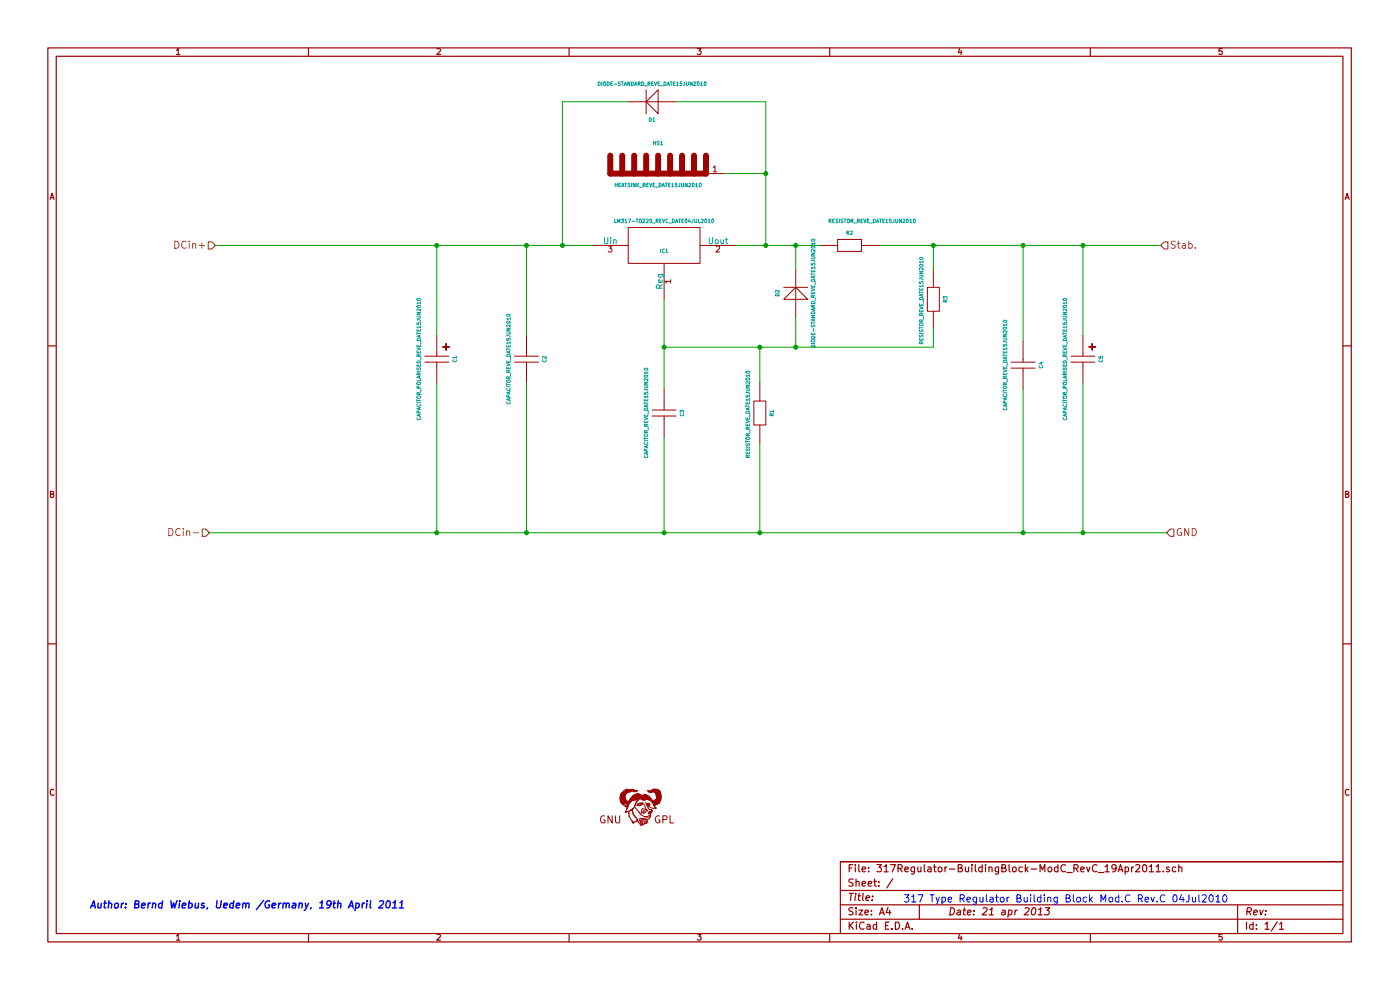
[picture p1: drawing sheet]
EESchema Schematic File Version 2  date So 21 Apr 2013 23:10:45 CEST
LIBS:317Regulator-BuildingBlock-ModC_RevC_19Apr2011-cache
LIBS:317Regulator-BuildingBlock-ModC_RevC_19Apr2011-cache
EELAYER 27 0
EELAYER END
$Descr A4 11693 8268
encoding utf-8
Sheet 1 1
Title ""
Date "21 apr 2013"
Rev ""
Comp ""
Comment1 ""
Comment2 ""
Comment3 ""
Comment4 ""
$EndDescr
$Comp
L SYMBOL_GNU-LOGO_REVE_DATE07MAR2011 Sym?
U 1 1
P 5350 6750
F 0 "Sym?" H 5376 6546 60  0001 C CNN
F 1 "SYMBOL_GNU-LOGO_REVE_DATE07MAR2011" H 5226 6984 60  0001 C CNN
F 2 "" H 5350 6750 60  0001 C CNN
F 3 "" H 5350 6750 60  0001 C CNN
	1    5350 6750
	1    0    0    -1  
$EndComp
$Comp
L CAPACITOR_POLARISED_REVE_DATE15JUN2010 C1
U 1 1
P 3650 3000
F 0 "C1" H 3650 3150 30  0000 C CNN
F 1 "CAPACITOR_POLARISED_REVE_DATE15JUN2010" H 3650 2850 30  0000 C CNN
F 2 "" H 3650 3000 60  0001 C CNN
F 3 "" H 3650 3000 60  0001 C CNN
	1    3650 3000
	0    1    1    0   
$EndComp
$Comp
L CAPACITOR_REVE_DATE15JUN2010 C3
U 1 1
P 5550 3450
F 0 "C3" H 5550 3600 30  0000 C CNN
F 1 "CAPACITOR_REVE_DATE15JUN2010" H 5550 3300 30  0000 C CNN
F 2 "" H 5550 3450 60  0001 C CNN
F 3 "" H 5550 3450 60  0001 C CNN
	1    5550 3450
	0    1    1    0   
$EndComp
$Comp
L CAPACITOR_REVE_DATE15JUN2010 C2
U 1 1
P 4400 3000
F 0 "C2" H 4400 3150 30  0000 C CNN
F 1 "CAPACITOR_REVE_DATE15JUN2010" H 4400 2850 30  0000 C CNN
F 2 "" H 4400 3000 60  0001 C CNN
F 3 "" H 4400 3000 60  0001 C CNN
	1    4400 3000
	0    1    1    0   
$EndComp
$Comp
L RESISTOR_REVE_DATE15JUN2010 R3
U 1 1
P 7800 2500
F 0 "R3" H 7800 2600 30  0000 C CNN
F 1 "RESISTOR_REVE_DATE15JUN2010 " H 7800 2400 30  0000 C CNN
F 2 "" H 7800 2500 60  0001 C CNN
F 3 "" H 7800 2500 60  0001 C CNN
	1    7800 2500
	0    1    1    0   
$EndComp
$Comp
L RESISTOR_REVE_DATE15JUN2010 R1
U 1 1
P 6350 3450
F 0 "R1" H 6350 3550 30  0000 C CNN
F 1 "RESISTOR_REVE_DATE15JUN2010 " H 6350 3350 30  0000 C CNN
F 2 "" H 6350 3450 60  0001 C CNN
F 3 "" H 6350 3450 60  0001 C CNN
	1    6350 3450
	0    1    1    0   
$EndComp
$Comp
L DIODE-STANDARD_REVE_DATE15JUN2010 D2
U 1 1
P 6650 2450
F 0 "D2" H 6650 2600 30  0000 C CNN
F 1 "DIODE-STANDARD_REVE_DATE15JUN2010" H 6650 2300 30  0000 C CNN
F 2 "" H 6650 2450 60  0001 C CNN
F 3 "" H 6650 2450 60  0001 C CNN
	1    6650 2450
	0    -1   -1   0   
$EndComp
$Comp
L LM317-TO220_REVC_DATE04JUL2010 IC1
U 1 1
P 5550 2050
F 0 "IC1" H 5550 2000 30  0000 C CNN
F 1 "LM317-TO220_REVC_DATE04JUL2010" H 5550 2250 30  0000 C CNN
F 2 "" H 5550 2050 60  0001 C CNN
F 3 "" H 5550 2050 60  0001 C CNN
	1    5550 2050
	1    0    0    -1  
$EndComp
$Comp
L HEATSINK_REVE_DATE15JUN2010 HS1
U 1 1
P 5500 1400
F 0 "HS1" H 5500 1600 30  0000 C CNN
F 1 "HEATSINK_REVE_DATE15JUN2010" H 5500 1250 30  0000 C CNN
F 2 "" H 5500 1400 60  0001 C CNN
F 3 "" H 5500 1400 60  0001 C CNN
	1    5500 1400
	-1   0    0    -1  
$EndComp
$Comp
L RESISTOR_REVE_DATE15JUN2010 R2
U 1 1
P 7100 2050
F 0 "R2" H 7100 2150 30  0000 C CNN
F 1 "RESISTOR_REVE_DATE15JUN2010 " H 7300 2250 30  0000 C CNN
F 2 "" H 7100 2050 60  0001 C CNN
F 3 "" H 7100 2050 60  0001 C CNN
	1    7100 2050
	1    0    0    -1  
$EndComp
$Comp
L DIODE-STANDARD_REVE_DATE15JUN2010 D1
U 1 1
P 5450 850
F 0 "D1" H 5450 1000 30  0000 C CNN
F 1 "DIODE-STANDARD_REVE_DATE15JUN2010" H 5450 700 30  0000 C CNN
F 2 "" H 5450 850 60  0001 C CNN
F 3 "" H 5450 850 60  0001 C CNN
	1    5450 850 
	-1   0    0    1   
$EndComp
$Comp
L CAPACITOR_REVE_DATE15JUN2010 C4
U 1 1
P 8550 3050
F 0 "C4" H 8550 3200 30  0000 C CNN
F 1 "CAPACITOR_REVE_DATE15JUN2010" H 8550 2900 30  0000 C CNN
F 2 "" H 8550 3050 60  0001 C CNN
F 3 "" H 8550 3050 60  0001 C CNN
	1    8550 3050
	0    1    1    0   
$EndComp
$Comp
L CAPACITOR_POLARISED_REVE_DATE15JUN2010 C5
U 1 1
P 9050 3000
F 0 "C5" H 9050 3150 30  0000 C CNN
F 1 "CAPACITOR_POLARISED_REVE_DATE15JUN2010" H 9050 2850 30  0000 C CNN
F 2 "" H 9050 3000 60  0001 C CNN
F 3 "" H 9050 3000 60  0001 C CNN
	1    9050 3000
	0    1    1    0   
$EndComp
Wire Wire Line
	9700 2050 7350 2050
Wire Wire Line
	5550 2900 7800 2900
Wire Wire Line
	7800 2900 7800 2750
Wire Wire Line
	6150 2050 6850 2050
Connection ~ 5550 4450
Wire Wire Line
	5550 3650 5550 4450
Connection ~ 6650 2900
Wire Wire Line
	6650 2650 6650 2900
Connection ~ 6650 2050
Wire Wire Line
	6650 2250 6650 2050
Wire Wire Line
	4700 2050 4700 850 
Wire Wire Line
	4700 850  5250 850 
Wire Wire Line
	3650 3200 3650 4450
Wire Wire Line
	4400 3200 4400 4450
Wire Wire Line
	8550 3250 8550 4450
Wire Wire Line
	9050 2050 9050 2800
Connection ~ 6400 2050
Connection ~ 4400 4450
Connection ~ 3650 2050
Connection ~ 9050 4450
Connection ~ 9050 2050
Wire Wire Line
	1750 4450 9750 4450
Wire Wire Line
	4950 2050 1800 2050
Connection ~ 8550 2050
Connection ~ 8550 4450
Connection ~ 4400 2050
Connection ~ 3650 4450
Connection ~ 4700 2050
Wire Wire Line
	9050 3200 9050 4450
Wire Wire Line
	8550 2850 8550 2050
Wire Wire Line
	4400 2800 4400 2050
Wire Wire Line
	3650 2800 3650 2050
Wire Wire Line
	5650 850  6400 850 
Wire Wire Line
	6400 850  6400 2050
Wire Wire Line
	6050 1450 6400 1450
Connection ~ 6400 1450
Wire Wire Line
	6350 3200 6350 2900
Connection ~ 6350 2900
Wire Wire Line
	5550 3250 5550 2500
Connection ~ 5550 2900
Wire Wire Line
	6350 3700 6350 4450
Connection ~ 6350 4450
Wire Wire Line
	7800 2050 7800 2250
Connection ~ 7800 2050
Text Notes 750  7600 0    60   Italic 12
Author: Bernd Wiebus, Uedem /Germany, 19th April 2011
Text Notes 7550 7550 0    60   ~ 0
317 Type Regulator Building Block Mod.C Rev.C 04Jul2010
Text HLabel 9700 2050 2    60   Input ~ 0
Stab.
Text HLabel 9750 4450 2    60   Input ~ 0
GND
Text HLabel 1750 4450 0    60   Input ~ 0
DCin-
Text HLabel 1800 2050 0    60   Input ~ 0
DCin+
$EndSCHEMATC
